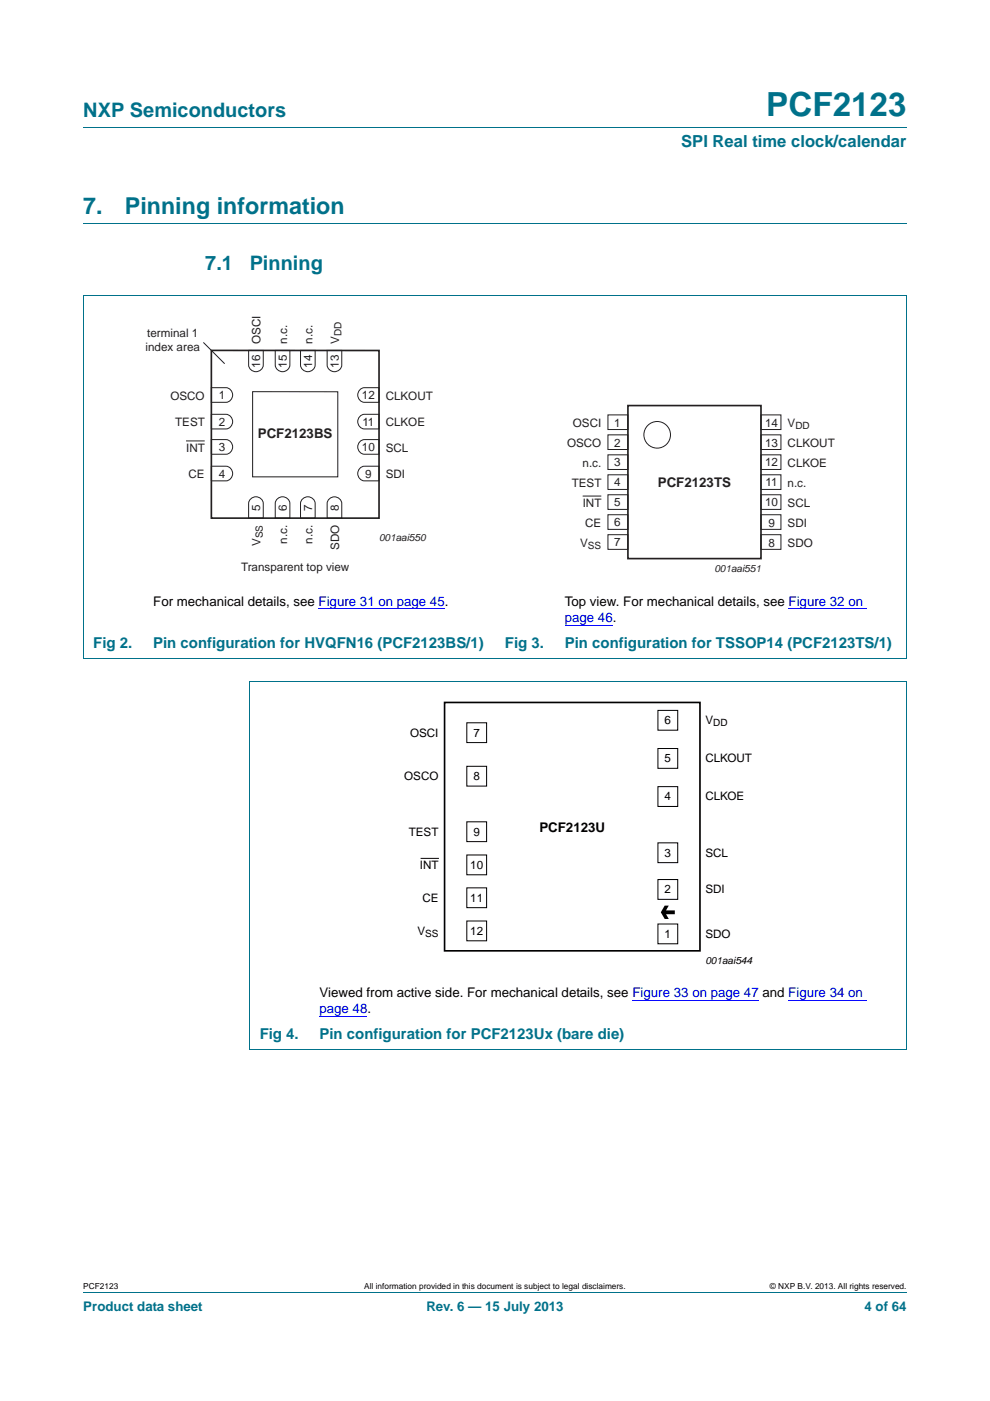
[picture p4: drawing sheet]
<svg xmlns="http://www.w3.org/2000/svg" width="210mm" height="297mm" viewBox="0 0 210 297" stroke-linecap="round" stroke-linejoin="round" font-family="sans-serif">
<path d="M17.7 27h174.6M17.7 47.4h174.6M17.6 62.6h174.7M17.7 62.7v76.9M192.3 62.7v76.9M17.6 139.6h174.7M52.9 144.5l139.4 .1v77.8M53 144.6v77.8M52.9 222.5h139.4M17.7 273.9h174.6" fill="none" stroke="#00718a" stroke-width=".21"/>
<path d="M67.6 129.1h26.7M119.8 132.7h10.2M167.3 129.1h16.6M67.8 215.5h10.1M134.2 212h26.7M167.2 212h16.6" fill="none" stroke="#00f" stroke-width=".21"/>
<path d="M44.8 74.3h35.6v35.6h-35.6zM133.2 86h28.2v32.4h-28.2z" fill="none" stroke="#231f20" stroke-width=".35"/>
<g fill="none" stroke="#231f20" stroke-width=".21">
<path d="M43.1 72.6l4.6 4.5M52.7 74.3h3.1v3.1a1.56 1.56 0 0 1-1.5 1.4 1.56 1.56 0 0 1-1.6-1.4zM58.4 74.3h3.1v3.1a1.56 1.56 0 0 1-1.6 1.4 1.56 1.56 0 0 1-1.5-1.4zM63.7 74.3h3.1v3.1a1.56 1.56 0 0 1-1.5 1.4 1.56 1.56 0 0 1-1.6-1.4zM69.4 74.3h3.1v3.1a1.56 1.56 0 0 1-1.6 1.4 1.56 1.56 0 0 1-1.5-1.4zM39.5 93.5h3.9M44.8 98.8h3.1a1.56 1.56 0 0 1 1.4 1.6 1.56 1.56 0 0 1-1.4 1.6h-3.1zM44.8 93.2h3.1a1.56 1.56 0 0 1 1.4 1.6 1.56 1.56 0 0 1-1.4 1.5h-3.1zM44.8 87.8h3.1a1.56 1.56 0 0 1 1.4 1.6 1.56 1.56 0 0 1-1.4 1.5h-3.1zM44.8 82.2h3.1a1.56 1.56 0 0 1 1.4 1.5 1.56 1.56 0 0 1-1.4 1.6h-3.1zM53.6 83l18 .1v18h-18zM76.5 99.2l.8-.4h3.1v3.2h-3.1a1.57 1.57 0 0 1-1.4-1.2 1.57 1.57 0 0 1 .6-1.6z"/>
<path d="M76.5 93.5l.8-.3h3.1v3.1h-3.1a1.57 1.57 0 0 1-1.4-1.1 1.57 1.57 0 0 1 .6-1.7zM76.5 88.2l.8-.4h3.1v3.1h-3.1a1.57 1.57 0 0 1-1.4-1.1 1.57 1.57 0 0 1 .6-1.6zM76.5 82.5l.8-.3h3.1v3.1h-3.1a1.57 1.57 0 0 1-1.4-1.1 1.57 1.57 0 0 1 .6-1.7zM128.9 88h4.3v3.1h-4.3zM128.9 92.2h4.3v3.1h-4.3zM128.9 96.4h4.3v3.1h-4.3zM161.4 96.4h4.2v3.1h-4.2zM161.4 88h4.2v3.1h-4.2zM161.4 92.2h4.2v3.1h-4.2zM53.1 105.9a1.57 1.57 0 0 1 1.6-.5 1.57 1.57 0 0 1 1.1 1.3v3.2h-3.1v-3.2zM58.7 105.9a1.57 1.57 0 0 1 1.7-.5 1.57 1.57 0 0 1 1.1 1.3v3.2h-3.1v-3.2zM64.1 105.9a1.57 1.57 0 0 1 1.6-.5 1.57 1.57 0 0 1 1.1 1.3v3.2h-3.1v-3.2z"/>
<path d="M69.7 105.9a1.57 1.57 0 0 1 1.7-.5 1.57 1.57 0 0 1 1.1 1.4v3.1h-3.1v-3.1zM123.6 105.2h3.9M128.9 100.7h4.3v3.1h-4.3zM128.9 104.9h4.3v3.1h-4.3zM128.9 109.1h4.3v3.1h-4.3zM128.9 113.4h4.3v3.1h-4.3zM161.4 113.4h4.2v3.1h-4.2zM161.4 104.9h4.2v3.1h-4.2zM161.4 109.1h4.2v3.1h-4.2zM161.4 100.7h4.2v3.1h-4.2z"/>
<circle cx="139.4" cy="92.2" r="2.82"/>
</g>
<path d="M94.3 148.9h54.2v52.7h-54.2z" fill="none" stroke="#000" stroke-width=".35"/>
<g fill="none" stroke="#000" stroke-width=".21">
<path d="M99 153.2h4.2v4.2h-4.2zM139.5 150.6h4.2v4.2h-4.2zM139.5 158.7h4.2v4.2h-4.2zM99 162.5h4.2v4.2h-4.2zM99 174.2h4.2v4.2h-4.2zM139.5 166.8h4.2v4.2h-4.2zM139.5 178.7h4.2v4.2h-4.2zM89.2 182h3.9M99 181.3h4.2v4.2h-4.2zM99 188.2h4.2v4.2h-4.2zM99 195.3h4.2v4.2h-4.2zM139.5 186.5h4.2v4.2h-4.2z"/>
<path d="M139.5 195.9h4.2v4.2h-4.2z"/>
</g>
<path d="M141 192h.8l-.5 1h1.8v.8h-1.8l.5 1h-.8l-.8-1.4z" fill="#000"/>
<text font-size="7" fill="#00718a" x="162.5" y="24.6">PCF2123</text>
<g font-size="4.9" fill="#00718a">
<text x="17.7" y="45.4">7.</text>
<text x="26.5" y="45.4">Pinning information</text>
</g>
<g font-size="4.2" fill="#00718a">
<text x="17.7" y="24.9">NXP Semiconductors</text>
<text x="43.5" y="57.3">7.1</text>
<text x="53" y="57.3">Pinning</text>
</g>
<text font-size="3.5" fill="#00718a" x="144.5" y="31.1">SPI Real time clock/calendar</text>
<g font-size="3.2" fill="#00718a">
<text x="19.8" y="137.5">Fig 2.</text>
<text x="32.5" y="137.5">Pin configuration for HVQFN16 (PCF2123BS/1)</text>
<text x="107.1" y="137.5">Fig 3.</text>
<text x="119.8" y="137.5">Pin configuration for TSSOP14 (PCF2123TS/1)</text>
<text x="55.1" y="220.4">Fig 4.</text>
<text x="67.8" y="220.4">Pin configuration for PCF2123Ux (bare die)</text>
</g>
<g font-size="2.8" fill="#231f20">
<text x="54.7" y="92.9">PCF2123BS</text>
<text x="139.5" y="103.2">PCF2123TS</text>
</g>
<g font-size="2.8">
<text x="32.5" y="128.4">For mechanical details, see Figure 31 on page 45.</text>
<text x="119.8" y="128.4">Top view. For mechanical details, see Figure 32 on</text>
<text x="114.4" y="176.3">PCF2123U</text>
<text x="67.8" y="211.3">Viewed from active side. For mechanical details, see Figure 33 on page 47 and Figure 34 on</text>
</g>
<g font-size="2.8" fill="#00f">
<text x="119.8" y="131.9">page 46.</text>
<text x="67.8" y="214.8">page 48.</text>
</g>
<g font-size="2.8" fill="#00718a">
<text x="17.7" y="277.9">Product data sheet</text>
<text x="90.4" y="277.9">Rev. 6 — 15 July 2013</text>
<text x="183.4" y="277.9">4 of 64</text>
</g>
<g font-size="2.5" fill="#231f20">
<text x="31.2" y="71.5">terminal 1</text>
<text x="30.9" y="74.4">index area</text>
<text x="55.2" y="78" transform="rotate(-90 55.2 78)">16</text>
<text x="55.3" y="72.9" transform="rotate(-90 55.3 72.9)">OSCI</text>
<text x="60.8" y="78" transform="rotate(-90 60.8 78)">15</text>
<text x="60.9" y="72.9" transform="rotate(-90 60.9 72.9)">n.c.</text>
<text x="66.2" y="78" transform="rotate(-90 66.2 78)">14</text>
<text x="66.3" y="72.9" transform="rotate(-90 66.3 72.9)">n.c.</text>
<text x="71.9" y="78" transform="rotate(-90 71.9 78)">13</text>
<text x="71.9" y="72.9" transform="rotate(-90 71.9 72.9)">V</text>
<text x="36.1" y="84.7">OSCO</text>
<text x="46.4" y="84.7">1</text>
<text x="76.8" y="84.7">12</text>
<text x="81.8" y="84.7">CLKOUT</text>
<text x="37.2" y="90.4">TEST</text>
<text x="39.5" y="95.7">INT</text>
<text x="46.4" y="95.7">3</text>
<text x="46.4" y="90.3">2</text>
<text x="76.8" y="95.7">10</text>
<text x="76.9" y="90.3">11</text>
<text x="81.8" y="95.7">SCL</text>
<text x="81.8" y="90.4">CLKOE</text>
<text x="120.3" y="94.7">OSCO</text>
<text x="121.5" y="90.5">OSCI</text>
<text x="130.2" y="90.4">1</text>
<text x="130.2" y="94.7">2</text>
<text x="162.3" y="90.4">14</text>
<text x="162.3" y="94.7">13</text>
<text x="167.1" y="90.5">V</text>
<text x="167.1" y="94.7">CLKOUT</text>
<text x="40" y="101.4">CE</text>
<text x="46.4" y="101.3">4</text>
<text x="77.4" y="101.3">9</text>
<text x="81.8" y="101.4">SDI</text>
<text x="123.6" y="99">n.c.</text>
<text x="130.2" y="98.9">3</text>
<text x="162.3" y="98.9">12</text>
<text x="167.1" y="99">CLKOE</text>
<text x="121.3" y="103.2">TEST</text>
<text x="123.6" y="107.4">INT</text>
<text x="130.2" y="103.1">4</text>
<text x="130.2" y="107.4">5</text>
<text x="162.3" y="107.4">10</text>
<text x="162.4" y="103.1">11</text>
<text x="167.1" y="103.2">n.c.</text>
<text x="167.1" y="107.4">SCL</text>
<text x="55.2" y="108.3" transform="rotate(-90 55.2 108.3)">5</text>
<text x="60.8" y="108.3" transform="rotate(-90 60.8 108.3)">6</text>
<text x="66.2" y="108.3" transform="rotate(-90 66.2 108.3)">7</text>
<text x="71.9" y="108.3" transform="rotate(-90 71.9 108.3)">8</text>
<text x="124.1" y="111.7">CE</text>
<text x="130.2" y="111.6">6</text>
<text x="163" y="111.7">9</text>
<text x="167.1" y="111.7">SDI</text>
<text x="55.3" y="115.8" transform="rotate(-90 55.3 115.8)">V</text>
<text x="60.9" y="115.3" transform="rotate(-90 60.9 115.3)">n.c.</text>
<text x="66.3" y="115.3" transform="rotate(-90 66.3 115.3)">n.c.</text>
<text x="71.9" y="116.7" transform="rotate(-90 71.9 116.7)">SDO</text>
<text x="123.1" y="115.9">V</text>
<text x="130.2" y="115.8">7</text>
<text x="163" y="115.9">8</text>
<text x="167.1" y="115.9">SDO</text>
<text x="51.1" y="121.1">Transparent top view</text>
</g>
<g font-size="2.5">
<text x="141" y="153.5">6</text>
<text x="149.6" y="153.5">V</text>
<text x="87" y="156.2">OSCI</text>
<text x="100.4" y="156.2">7</text>
<text x="141" y="161.6">5</text>
<text x="149.6" y="161.6">CLKOUT</text>
<text x="85.7" y="165.4">OSCO</text>
<text x="100.4" y="165.4">8</text>
<text x="141" y="169.7">4</text>
<text x="149.6" y="169.7">CLKOE</text>
<text x="86.7" y="177.2">TEST</text>
<text x="100.4" y="177.2">9</text>
<text x="89" y="184.2">INT</text>
<text x="99.7" y="184.2">10</text>
<text x="141" y="181.6">3</text>
<text x="149.6" y="181.6">SCL</text>
<text x="89.6" y="191.2">CE</text>
<text x="99.7" y="191.2">11</text>
<text x="141" y="189.4">2</text>
<text x="149.6" y="189.4">SDI</text>
<text x="88.5" y="198.2">V</text>
<text x="99.7" y="198.2">12</text>
<text x="141" y="198.8">1</text>
<text x="149.6" y="198.8">SDO</text>
</g>
<g font-size="2.1" fill="#231f20">
<text x="72.4" y="71.2" transform="rotate(-90 72.4 71.2)">DD</text>
<text x="168.7" y="91">DD</text>
<text x="55.8" y="114.1" transform="rotate(-90 55.8 114.1)">SS</text>
<text x="80.4" y="114.7">001aai550</text>
<text x="124.7" y="116.4">SS</text>
<text x="151.5" y="121.3">001aai551</text>
</g>
<g font-size="2.1">
<text x="151.3" y="154">DD</text>
<text x="90.2" y="198.7">SS</text>
<text x="149.6" y="204.4">001aai544</text>
</g>
<g font-size="1.8">
<text x="17.7" y="273.3">PCF2123</text>
<text x="77.3" y="273.3">All information provided in this document is subject to legal disclaimers.</text>
<text x="163.3" y="273.3">© NXP B.V. 2013. All rights reserved.</text>
</g>
</svg>
